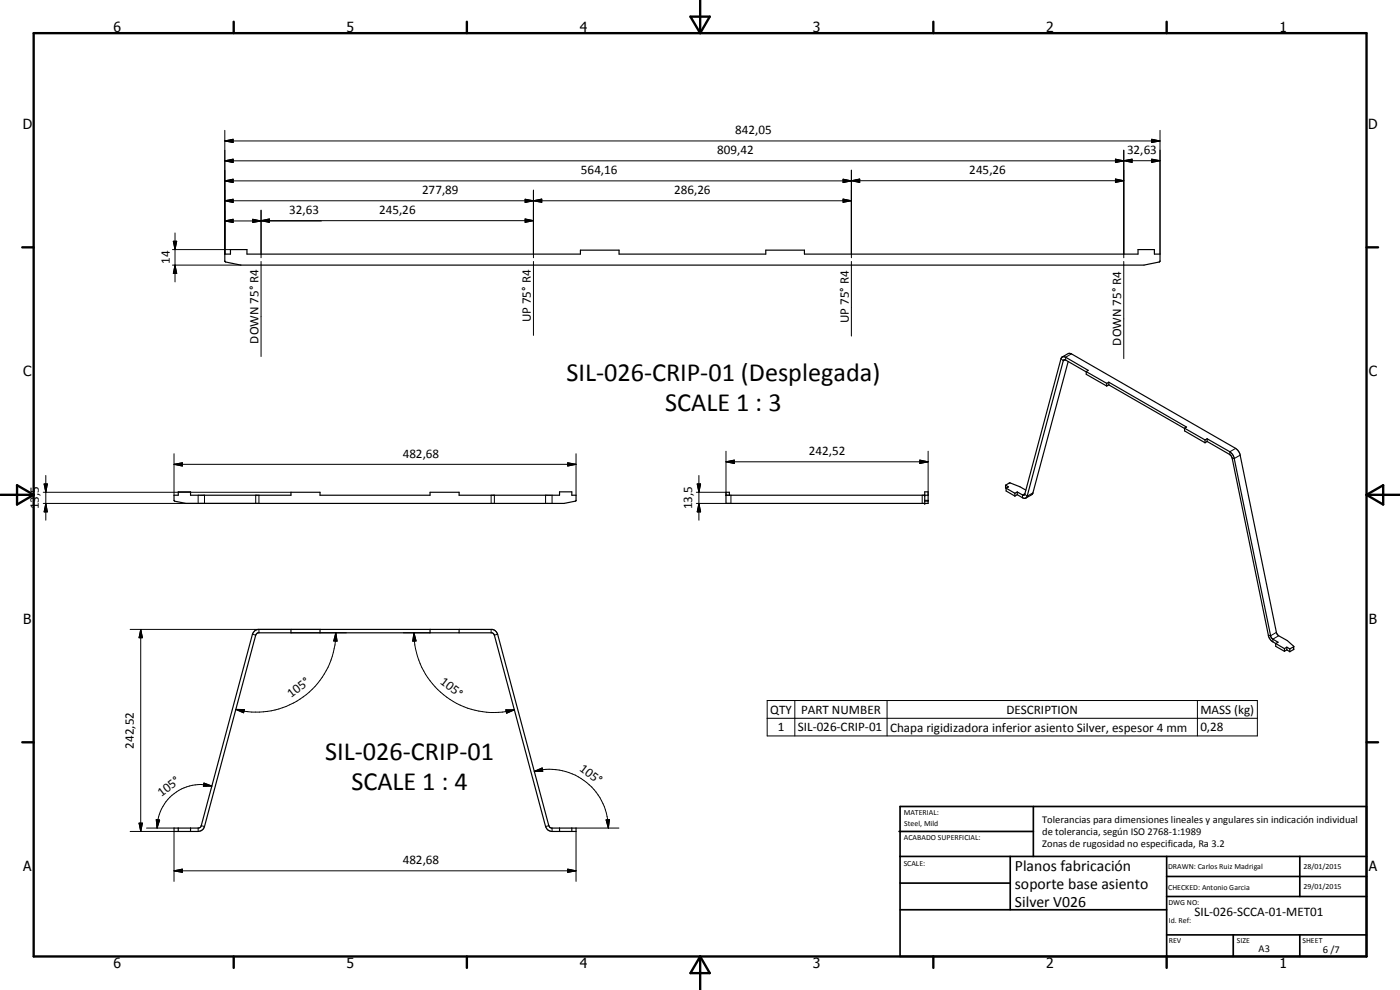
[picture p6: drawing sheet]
<svg xmlns="http://www.w3.org/2000/svg" width="420mm" height="297mm" viewBox="0 0 420 297" stroke-linecap="round" stroke-linejoin="round" font-family="sans-serif">
<g fill="none" stroke="#000" stroke-width=".35">
<path d="M67.5 76.2h1.7v-1.3h4.9v1.3h100.1v-1.1h11.6v1.1h44v-1.1h11.6v1.1h100.1v-1.3h4.9v1.3h1.7v2.2l-4.8 1.1h-271l-4.7-.9-.1-.2zM318.8 107.1l-.4 .5-10.9 40.8-.5 .2-1.7-1M318.8 107.1l1 .1 6.8 3.9-.6 .4M318.8 107.1l1.8-1 1 .1 49.2 28.3 .7 .6 .6 1.2 11 53.6 .5 .7a13.4 13.4 0 0 1 4.7 3.4v.9l-1.2 .6M320.6 108.5l-10.6 39.6-2.1 1.3M326 111.6l-6.4-3.7-.5 .3-10.8 40.7a.87 .87 0 0 1-1.4 .5l-1.6-1M326 111.5l6.1 3.5M326 111.5v.8l6.1 3.5M332.1 115v.8M332.8 114.7l23.3 13.4-.6 .4M332.8 114.7l-.7 .3M332.8 115.5l-.7 .3"/>
<path d="M332.8 114.7v.8M332.8 115.5l22.7 13.1M355.5 128.5l6.1 3.5M355.5 128.5v.8l6.1 3.5M361.6 132v.8M362.3 131.7l6.8 3.9 .8 .8 .5 .9 11 53.7 .4 .6 1.8 1.1-.7 .4M362.3 132.5l6.8 3.9 .7 1 10.9 53.5 .6 1.1 1.6 1.1M362.3 131.7l-.7 .3M362.3 132.5l-.7 .3M362.3 131.7v.8M52.2 148.6h1.3v-1h3.7v1h30.1v-.9h8.7v.9h33.1v-.9h8.7v.9h30.1v-1h3.7v1h1.3v1.6l-3.6 .8h-113.5l-3.4-.6zM217.9 148.6h60.6"/>
<path d="M218.9 148.6v-.9h-1v3.3h60.6v-3.4h-1v3.4M301.8 145.6l1.4-.7 2.9 1.1 1.8 1.1M301.8 145.6v.8l.2 .1M301.8 145.6l.9 .5-.7 .4M302 146.5v.8l2.6 1.5M302 146.5l2.6 1.5M304.6 148v.8M305.3 148.4l-.7 .4M305.3 147.6l-.7 .4M305.3 147.6v.8M76.5 189.2l.9-.4h70.3l.9 .4 .7 1.1 15.4 57.4 .3 .6 .5 .2h7.4v1h-7.2a2.04 2.04 0 0 1-2-1.5l-15.3-57.4-.4-.6-.4-.1h-70.1l-.8 .7-15.3 57.4-.5 .8-1.1 .6-7.6 .1v-1h7.4l.8-.6 15.4-57.6zM87.3 188.8v1.1"/>
<path d="M96 188.8v1.1M129.1 188.8v1.1M137.8 188.8v1.1M382.9 193.1v.8l2.6 1.5M382.9 193.1l2.6 1.5M385.5 194.6v.8M386.2 195l-.7 .4M386.2 194.2l-.7 .4M386.2 194.2v.8M386.2 195l.9 .5M386.2 194.2l.9 .5M387.1 194.7v.8"/>
<path d="M388.3 194l-1.2 .7M53.5 248.5v1M57.2 248.5v1M167.9 248.5v1M171.6 248.5v1"/>
</g>
<g fill="none" stroke="#000" stroke-width=".3">
<path d="M67.5 39.1v37.1M348.1 39.1v37.1M67.5 54.3l2.5-.5v1zM67.5 48.3l2.5-.5v1zM67.5 42.3l2.5-.5v1zM67.5 42.3h280.6M157.6 59.8l2.5 .4-2.5 .5zM157.6 59.8v.9l5-1v1zM160.1 57.1v20.2M253 53.8l2.5 .5-2.5 .5zM253 59.7l2.5 .5-2.5 .5zM253 53.8l5 .9v-1l-5 1.1z"/>
<path d="M255.5 54.2l2.5-.5v1zM255.5 51.1v26.2M334.8 47.8l2.5 .5-2.5 .5zM334.8 53.7l2.5 .5-2.5 .5zM334.8 47.8l5 .9v-.9l-5 1zM337.3 48.2l2.5-.4v.9zM337.3 45v32.3M337.3 54.2l-269.8 .1M345.6 41.8l2.5 .5-2.5 .5zM345.6 47.8l2.5 .4-2.5 .5zM348.1 48.2l-280.6 .1M51.8 74.9h17.4"/>
<path d="M51.8 79.5h20.5M52 72.4h1l-.5 2.5zM52.5 79.5l.5 2.5h-1zM52.5 69.9v14.7M67.5 66.3l2.5-.5v1zM67.5 60.2l2.5-.4v.9zM67.5 66.3h29M67.5 60.2h188M75.8 65.8l2.5 .5-2.5 .5zM78.3 66.2l2.5-.5v1zM78.3 63v14.3M78.3 78.4v28.6"/>
<path d="M78.3 66.2h81.8M157.6 65.7l2.5 .5-2.5 .5zM160.1 60.2l2.5-.5v1zM160.1 78.4v22.2M255.5 78.4v22.4M337.3 78.4v29.2M318.4 107.6l.7 .6 .5-.3M321.6 106.2l-1.8 1v.8M52.2 139.3l2.5-.4v.9zM52.2 139.3h120.7M52.2 136.1v12.5M170.4 138.9l2.5 .4-2.5 .5z"/>
<path d="M172.9 136.1v12.5M217.9 138.6l2.5-.6v1.1zM217.9 138.6h60.6M217.9 135.4v13.2M276 138l2.5 .6-2.5 .5zM278.5 135.4v13.2M370.8 134.5l-1.7 1.1v.8M372.2 136.6l-1.8 1-.6-.2M13 147.7h74.3M13.2 145.2h1l-.5 2.5zM13.7 151l.5 2.6h-1zM13.7 142.7v13.4"/>
<path d="M59.5 148.6v2.4M61.4 148.6v2.4M76.7 148.6v2.4M77.7 148.6v2.4h-64.7M147.4 148.6v2.4M148.4 148.6v2.4M163.7 148.6v2.4M165.7 148.6v2.4M209 147.7h8.9M209.2 145.2h1.1l-.5 2.5zM209.8 151l.5 2.6h-1.1zM209.8 142.7v13.4"/>
<path d="M219.4 148.6v2.4h-10.4M276.8 148.6v2.4M277.5 150.1h1M277.5 150.4h1M307.6 148.1l-.7 .4v.9M310 147.9l-1.7 1-.8-.6M39.1 188.8h56.9M42.2 188.8l.5 2.5h-1zM42.2 188.8v60.7M75.8 190.3l.9 .3M77.7 188.8v1.1M87.3 189.9h16.7"/>
<path d="M100.8 189.9l.4 2.5-1.1-.1zM100.8 189.9a23.8 23.8 0 0 1-30 23M121.1 189.9h8M124.2 189.9l.7 2.4-1 .1zM124.2 189.9a24 24 0 0 0 30.2 23.1M147.4 188.8v1.1M149.3 190.3l-.9 .3M383.1 189.7l-1.8 1.1-.7-.2M383.7 190.8l-1.7 1v.8M388.2 194.1v.8M70.8 212.9h2.6l-.3 1zM151.8 213h2.6l-2.4 1z"/>
<path d="M230.2 210.2h147.1v10.6h-147.1zM230.2 215.5h147.1M238.5 210.2v10.6M266.2 210.2v10.6M359.4 210.2v10.6M61.2 234.9l2.4 .9-2.6 .1zM63.6 235.8a13 13 0 0 0-15.1 6.9l-.4 .8a13.1 13.1 0 0 0-1 5M160.3 231.4l2.4-1 .2 1zM160.3 231.4a17.7 17.7 0 0 1 22.3 17.1M39.1 249.5h13.1v15M41.7 247h1l-.5 2.5zM44 248.5h8.2"/>
<path d="M46.9 245.9l1 .1-.8 2.5zM59.5 248.5v1M60.4 247.7l1 .3M164.7 247.7l-1 .3M165.7 248.5v1M172.9 248.5h12.8M172.9 249.5v15M181.9 246l1-.1-.3 2.6zM52.2 261.3l2.5-.5v.9zM52.2 261.3h120.7M170.4 260.8l2.5 .5-2.5 .4z"/>
</g>
<g fill="#000">
<circle cx="277.5" cy="148.6" r=".18"/>
<circle cx="277.5" cy="151" r=".18"/>
</g>
<g fill="none" stroke="#000" stroke-width=".71">
<path d="M10.1 9.9h400v277.1h-400zM70.1 6.5v3.4M140.1 6.5v3.4M207.2 5h5.8l-2.9 4.9zM210.1 0v9.9M280.1 6.5v3.4M350.1 6.5v3.4M6.7 74.2h3.4M410.1 74.2h3.5M.1 148.5h10M5.1 145.6l5 2.9-5 2.9zM410.1 148.5h10"/>
<path d="M410.1 148.5l5-2.9v5.8zM6.7 222.7h3.4M410.1 222.7h3.5M70.1 287v3.4M140.1 287v3.4M210.1 287v10M210.1 287l2.9 5h-5.8zM280.1 287v3.4M350.1 287v3.4"/>
</g>
<g fill="none" stroke="#000" stroke-width=".51">
<path d="M269.8 249.5h40.3M270.1 242h140v45h-140zM270.1 257h140M303.2 257v16M310.1 242v15M350.1 257v30M390.1 257v12M270.1 265h33.1M270.1 273h80M350.1 269h60M350.1 263h60M350.1 280.5h60"/>
<path d="M370.1 280.5v6.5M390.1 280.5v6.5"/>
</g>
<g fill="#000">
<path d="M67.5 60.2l2.5-.4v.9zM67.5 54.3l2.5-.5v1zM67.5 48.3l2.5-.5v1zM67.5 42.3l2.5-.5v1zM160.1 60.2l2.5-.5v1zM253 53.8l2.5 .5-2.5 .5zM255.5 54.2l2.5-.5v1zM334.8 47.8l2.5 .5-2.5 .5zM334.8 53.7l2.5 .5-2.5 .5zM337.3 48.2l2.5-.4v.9zM345.6 41.8l2.5 .5-2.5 .5zM345.6 47.8l2.5 .4-2.5 .5z"/>
<path d="M52 72.4h1l-.5 2.5zM67.5 66.3l2.5-.5v1zM75.8 65.8l2.5 .5-2.5 .5zM78.3 66.2l2.5-.5v1zM157.6 59.8l2.5 .4-2.5 .5zM157.6 65.7l2.5 .5-2.5 .5zM253 59.7l2.5 .5-2.5 .5zM52.5 79.5l.5 2.5h-1zM52.2 139.3l2.5-.4v.9zM170.4 138.9l2.5 .4-2.5 .5zM217.9 138.6l2.5-.6v1.1zM276 138l2.5 .6-2.5 .5z"/>
<path d="M13.2 145.2h1l-.5 2.5zM13.7 151l.5 2.6h-1zM209.2 145.2h1.1l-.5 2.5zM209.8 151l.5 2.6h-1.1zM42.2 188.8l.5 2.5h-1zM100.8 189.9l.4 2.5-1.1-.1zM124.2 189.9l.7 2.4-1 .1zM70.8 212.9h2.6l-.3 1zM151.8 213h2.6l-2.4 1zM61.2 234.9l2.4 .9-2.6 .1zM160.3 231.4l2.4-1 .2 1zM41.7 247h1l-.5 2.5z"/>
<path d="M46.9 245.9l1 .1-.8 2.5zM181.9 246l1-.1-.3 2.6zM52.2 261.3l2.5-.5v.9zM170.4 260.8l2.5 .5-2.5 .4z"/>
</g>
<g font-size="7.9">
<text x="170" y="114.3">SIL-026-CRIP-01 (Desplegada)</text>
<text x="199.6" y="123.3">SCALE 1 : 3</text>
<text x="97.6" y="228.1">SIL-026-CRIP-01</text>
<text x="105.4" y="237.1">SCALE 1 : 4</text>
</g>
<g font-size="4.7">
<text x="304.6" y="261.2">Planos fabricación</text>
<text x="304.6" y="266.6">soporte base asiento</text>
<text x="304.6" y="272">Silver V026</text>
</g>
<g font-size="4.2">
<text x="34" y="9.6">6</text>
<text x="104" y="9.6">5</text>
<text x="174" y="9.6">4</text>
<text x="244" y="9.6">3</text>
<text x="314" y="9.6">2</text>
<text x="384" y="9.6">1</text>
<text x="6.8" y="38.7">D</text>
<text x="410.6" y="38.7">D</text>
<text x="7" y="112.9">C</text>
<text x="410.8" y="112.9">C</text>
<text x="7" y="187.1">B</text>
<text x="410.8" y="187.1">B</text>
<text x="7" y="261.4">A</text>
<text x="410.8" y="261.4">A</text>
<text x="34" y="290.4">6</text>
<text x="104" y="290.4">5</text>
<text x="174" y="290.4">4</text>
<text x="244" y="290.4">3</text>
<text x="314" y="290.4">2</text>
<text x="384" y="290.4">1</text>
</g>
<g font-size="3.9">
<text x="220.7" y="40.2">842,05</text>
<text x="215.2" y="46.2">809,42</text>
<text x="338.2" y="46.2">32,63</text>
<text x="174.4" y="52.2">564,16</text>
<text x="290.9" y="52.2">245,26</text>
<text x="126.6" y="58.2">277,89</text>
<text x="202.3" y="58.2">286,26</text>
<text x="86.8" y="64.2">32,63</text>
<text x="113.8" y="64.2">245,26</text>
<text x="51" y="79.2" transform="rotate(-90 51 79.2)">14</text>
<text x="159.3" y="96.7" transform="rotate(-90 159.3 96.7)">UP 75° R4</text>
<text x="254.7" y="96.9" transform="rotate(-90 254.7 96.9)">UP 75° R4</text>
<text x="77.6" y="103.1" transform="rotate(-90 77.6 103.1)">DOWN 75° R4</text>
<text x="336.5" y="103.7" transform="rotate(-90 336.5 103.7)">DOWN 75° R4</text>
<text x="120.8" y="137.3">482,68</text>
<text x="242.7" y="136.5">242,52</text>
<text x="11.7" y="152.9" transform="rotate(-90 11.7 152.9)">13,5</text>
<text x="207.7" y="152.9" transform="rotate(-90 207.7 152.9)">13,5</text>
<text x="87.4" y="209.4" transform="rotate(-37 87.4 209.4)">105°</text>
<text x="131.9" y="205.1" transform="rotate(37 131.9 205.1)">105°</text>
<text x="231.1" y="214.1">QTY</text>
<text x="240.4" y="214.1">PART NUMBER</text>
<text x="302" y="214.1">DESCRIPTION</text>
<text x="360.2" y="214.2">MASS (kg)</text>
<text x="233.4" y="219.4">1</text>
<text x="239.5" y="219.5">SIL-026-CRIP-01</text>
<text x="267.1" y="219.5">Chapa rigidizadora inferior asiento Silver, espesor 4 mm</text>
<text x="360.2" y="219.5">0,28</text>
<text x="40.2" y="224.7" transform="rotate(-90 40.2 224.7)">242,52</text>
<text x="173.7" y="231" transform="rotate(37 173.7 231)">105°</text>
<text x="48.5" y="239.1" transform="rotate(-37 48.5 239.1)">105°</text>
<text x="120.8" y="259.2">482,68</text>
<text x="358.5" y="275">SIL-026-SCCA-01-MET01</text>
</g>
<g font-size="3.1">
<text x="312.7" y="246.8">Tolerancias para dimensiones lineales y angulares sin indicación individual</text>
<text x="312.7" y="250.4">de tolerancia, según ISO 2768-1:1989</text>
<text x="312.7" y="254">Zonas de rugosidad no especificada, Ra 3.2</text>
<text x="377.7" y="285.6">A3</text>
<text x="397" y="285.9">6 /7</text>
</g>
<g font-size="2.4">
<text x="271.2" y="244.4">MATERIAL:</text>
<text x="271.3" y="252">ACABADO SUPERFICIAL:</text>
<text x="271.4" y="247.9">Steel, Mild</text>
<text x="271.2" y="259.7">SCALE:</text>
<text x="350.6" y="260.8">DRAWN: Carlos Ruiz Madrigal</text>
<text x="391.2" y="260.6">28/01/2015</text>
<text x="350.6" y="267">CHECKED: Antonio Garcia</text>
<text x="391.2" y="266.7">29/01/2015</text>
<text x="350.6" y="271.4">DWG NO:</text>
<text x="350.8" y="276.9">Id. Ref:</text>
<text x="350.8" y="282.8">REV</text>
<text x="371.2" y="282.9">SIZE</text>
<text x="390.9" y="282.9">SHEET</text>
</g>
</svg>
